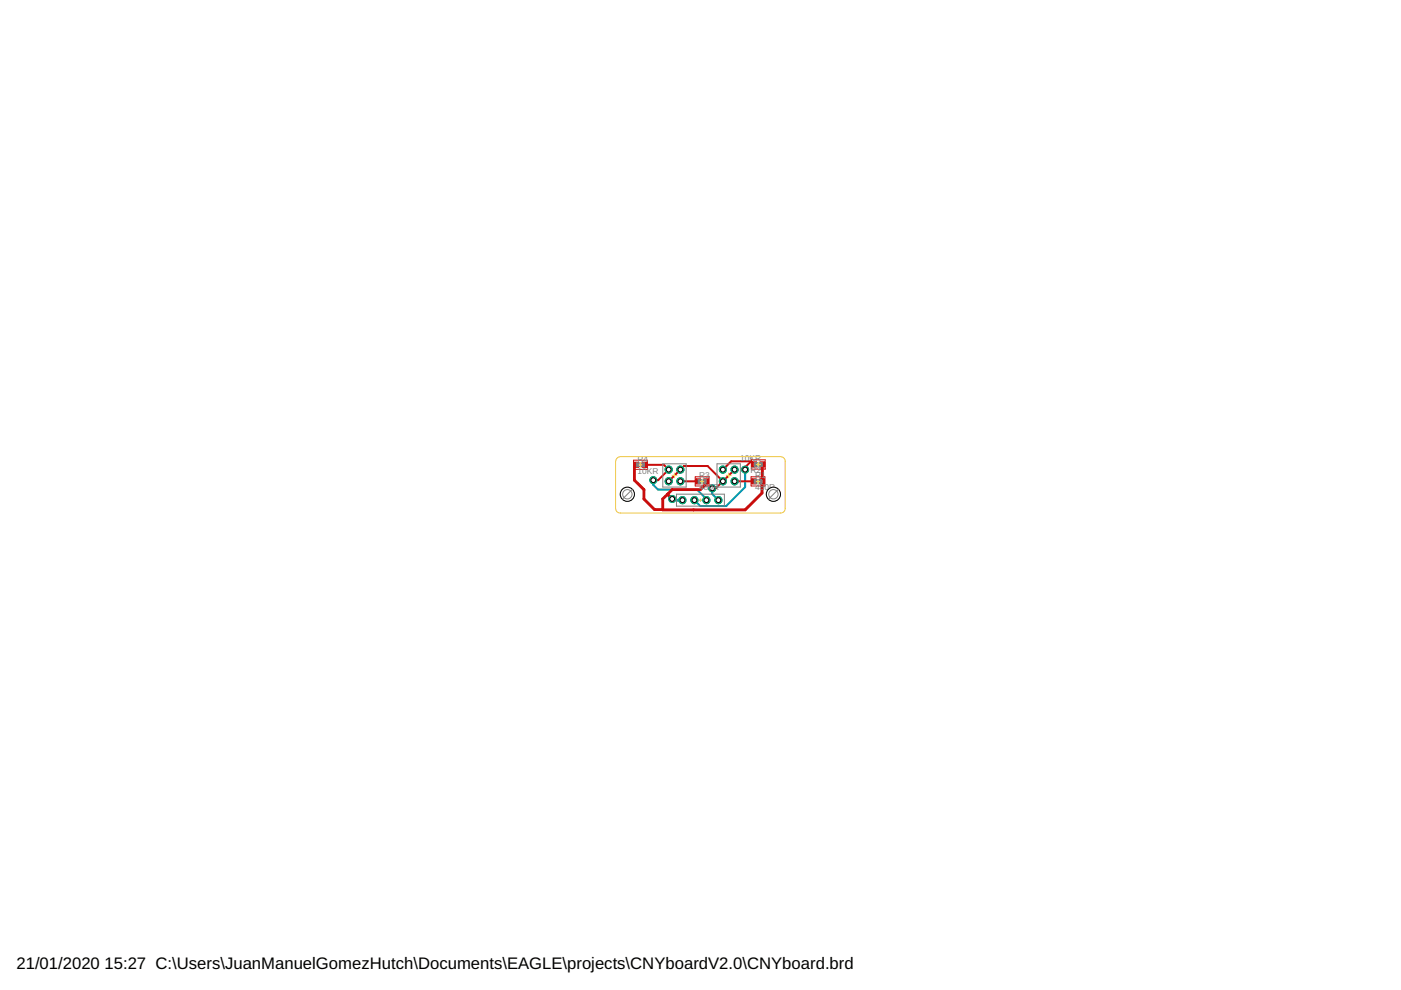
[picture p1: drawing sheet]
<svg xmlns="http://www.w3.org/2000/svg" width="297mm" height="210mm" viewBox="0 0 297 210" stroke-linecap="round" stroke-linejoin="round" font-family="sans-serif">
<path d="M142.5 105.8l.3 .2h1.9" fill="none" stroke="#0696d7" stroke-width=".61"/>
<path d="M158 99.6v3.7l-4 4h-5.5l-1.3-1.3M138.5 101.8v1l1 1h8.3l2 2v.2M151 103.5v1.2l1.3 1.3" fill="none" stroke="#0696d7" stroke-width=".42"/>
<circle cx="153.3" cy="102" r=".76" fill="#0dab76" stroke="#0dab76" stroke-width=".21"/>
<circle cx="153.3" cy="102" r=".51" fill="#fff" stroke="#000" stroke-width=".21"/>
<circle cx="153.3" cy="99.6" r=".76" fill="#0dab76" stroke="#0dab76" stroke-width=".21"/>
<circle cx="153.3" cy="99.6" r=".51" fill="#fff" stroke="#000" stroke-width=".21"/>
<circle cx="155.7" cy="99.6" r=".76" fill="#0dab76" stroke="#0dab76" stroke-width=".21"/>
<circle cx="155.7" cy="99.6" r=".51" fill="#fff" stroke="#000" stroke-width=".21"/>
<circle cx="155.7" cy="102" r=".76" fill="#0dab76" stroke="#0dab76" stroke-width=".21"/>
<circle cx="155.7" cy="102" r=".51" fill="#fff" stroke="#000" stroke-width=".21"/>
<circle cx="141.8" cy="102" r=".76" fill="#0dab76" stroke="#0dab76" stroke-width=".21"/>
<circle cx="141.8" cy="102" r=".51" fill="#fff" stroke="#000" stroke-width=".21"/>
<circle cx="141.8" cy="99.6" r=".76" fill="#0dab76" stroke="#0dab76" stroke-width=".21"/>
<circle cx="141.8" cy="99.6" r=".51" fill="#fff" stroke="#000" stroke-width=".21"/>
<circle cx="144.3" cy="99.6" r=".76" fill="#0dab76" stroke="#0dab76" stroke-width=".21"/>
<circle cx="144.3" cy="99.6" r=".51" fill="#fff" stroke="#000" stroke-width=".21"/>
<circle cx="144.3" cy="102" r=".76" fill="#0dab76" stroke="#0dab76" stroke-width=".21"/>
<circle cx="144.3" cy="102" r=".51" fill="#fff" stroke="#000" stroke-width=".21"/>
<circle cx="144.7" cy="106" r=".76" fill="#0dab76" stroke="#0dab76" stroke-width=".21"/>
<circle cx="144.7" cy="106" r=".51" fill="#fff" stroke="#000" stroke-width=".21"/>
<circle cx="147.2" cy="106" r=".76" fill="#0dab76" stroke="#0dab76" stroke-width=".21"/>
<circle cx="147.2" cy="106" r=".51" fill="#fff" stroke="#000" stroke-width=".21"/>
<circle cx="149.8" cy="106" r=".76" fill="#0dab76" stroke="#0dab76" stroke-width=".21"/>
<circle cx="149.8" cy="106" r=".51" fill="#fff" stroke="#000" stroke-width=".21"/>
<circle cx="152.3" cy="106" r=".76" fill="#0dab76" stroke="#0dab76" stroke-width=".21"/>
<circle cx="152.3" cy="106" r=".51" fill="#fff" stroke="#000" stroke-width=".21"/>
<circle cx="142.5" cy="105.8" r=".74" fill="#0dab76" stroke="#0dab76" stroke-width=".21"/>
<circle cx="142.5" cy="105.8" r=".51" fill="#fff" stroke="#000" stroke-width=".21"/>
<circle cx="151" cy="103.5" r=".74" fill="#0dab76" stroke="#0dab76" stroke-width=".21"/>
<circle cx="151" cy="103.5" r=".51" fill="#fff" stroke="#000" stroke-width=".21"/>
<circle cx="138.5" cy="101.8" r=".74" fill="#0dab76" stroke="#0dab76" stroke-width=".21"/>
<circle cx="138.5" cy="101.8" r=".51" fill="#fff" stroke="#000" stroke-width=".21"/>
<circle cx="158" cy="99.6" r=".74" fill="#0dab76" stroke="#0dab76" stroke-width=".21"/>
<circle cx="158" cy="99.6" r=".51" fill="#fff" stroke="#000" stroke-width=".21"/>
<g fill="#c90d0c" stroke="#c90d0c" stroke-width=".21">
<path d="M159.3 101.5h1.1v1.1h-1.1z"/>
<path d="M161.1 101.5h1v1.1h-1z"/>
<path d="M161.1 97.9h1v1.1h-1z"/>
<path d="M159.4 97.9h1v1.1h-1z"/>
<path d="M147.5 101.5h1v1.1h-1z"/>
<path d="M149.2 101.5h1v1.1h-1z"/>
<path d="M134.4 98h1v1.1h-1z"/>
<path d="M136.1 98h1v1.1h-1z"/>
</g>
<path d="M134.9 98.6l-.4 .4v2.8l2 2v2l2.3 2.2h1.7M161.6 98.5v6l-3.6 3.6h-17.5v-2.3l1-1M141.5 104.8l1 1M147 108.1h.1M149.7 102.1v.5l-1.2 1.2h-6l-1 1" fill="none" stroke="#c90d0c" stroke-width=".61"/>
<path d="M136.6 98.6h4.2l1 1-2.3 2.2h-1M155.7 99.6l-2.4 2.4M159.3 97.8h-4.3l-1.7 1.8M159.3 97.8l.6 .7M159.3 97.8l-1.3 1.3v.5M141.8 102l3.2-3.2h5l3.3 3.2M144.3 102l3.7 .1M153.3 102l-1.6 1.5h-.7M155.7 102l4.2 .1" fill="none" stroke="#c90d0c" stroke-width=".42"/>
<circle cx="153.3" cy="102" r=".76" fill="#0dab76" stroke="#0dab76" stroke-width=".21"/>
<circle cx="153.3" cy="102" r=".51" fill="#fff" stroke="#000" stroke-width=".21"/>
<circle cx="153.3" cy="99.6" r=".76" fill="#0dab76" stroke="#0dab76" stroke-width=".21"/>
<circle cx="153.3" cy="99.6" r=".51" fill="#fff" stroke="#000" stroke-width=".21"/>
<circle cx="155.7" cy="99.6" r=".76" fill="#0dab76" stroke="#0dab76" stroke-width=".21"/>
<circle cx="155.7" cy="99.6" r=".51" fill="#fff" stroke="#000" stroke-width=".21"/>
<circle cx="155.7" cy="102" r=".76" fill="#0dab76" stroke="#0dab76" stroke-width=".21"/>
<circle cx="155.7" cy="102" r=".51" fill="#fff" stroke="#000" stroke-width=".21"/>
<circle cx="141.8" cy="102" r=".76" fill="#0dab76" stroke="#0dab76" stroke-width=".21"/>
<circle cx="141.8" cy="102" r=".51" fill="#fff" stroke="#000" stroke-width=".21"/>
<circle cx="141.8" cy="99.6" r=".76" fill="#0dab76" stroke="#0dab76" stroke-width=".21"/>
<circle cx="141.8" cy="99.6" r=".51" fill="#fff" stroke="#000" stroke-width=".21"/>
<circle cx="144.3" cy="99.6" r=".76" fill="#0dab76" stroke="#0dab76" stroke-width=".21"/>
<circle cx="144.3" cy="99.6" r=".51" fill="#fff" stroke="#000" stroke-width=".21"/>
<circle cx="144.3" cy="102" r=".76" fill="#0dab76" stroke="#0dab76" stroke-width=".21"/>
<circle cx="144.3" cy="102" r=".51" fill="#fff" stroke="#000" stroke-width=".21"/>
<circle cx="144.7" cy="106" r=".76" fill="#0dab76" stroke="#0dab76" stroke-width=".21"/>
<circle cx="144.7" cy="106" r=".51" fill="#fff" stroke="#000" stroke-width=".21"/>
<circle cx="147.2" cy="106" r=".76" fill="#0dab76" stroke="#0dab76" stroke-width=".21"/>
<circle cx="147.2" cy="106" r=".51" fill="#fff" stroke="#000" stroke-width=".21"/>
<circle cx="149.8" cy="106" r=".76" fill="#0dab76" stroke="#0dab76" stroke-width=".21"/>
<circle cx="149.8" cy="106" r=".51" fill="#fff" stroke="#000" stroke-width=".21"/>
<circle cx="152.3" cy="106" r=".76" fill="#0dab76" stroke="#0dab76" stroke-width=".21"/>
<circle cx="152.3" cy="106" r=".51" fill="#fff" stroke="#000" stroke-width=".21"/>
<circle cx="142.5" cy="105.8" r=".74" fill="#0dab76" stroke="#0dab76" stroke-width=".21"/>
<circle cx="142.5" cy="105.8" r=".51" fill="#fff" stroke="#000" stroke-width=".21"/>
<circle cx="151" cy="103.5" r=".74" fill="#0dab76" stroke="#0dab76" stroke-width=".21"/>
<circle cx="151" cy="103.5" r=".51" fill="#fff" stroke="#000" stroke-width=".21"/>
<circle cx="138.5" cy="101.8" r=".74" fill="#0dab76" stroke="#0dab76" stroke-width=".21"/>
<circle cx="138.5" cy="101.8" r=".51" fill="#fff" stroke="#000" stroke-width=".21"/>
<circle cx="158" cy="99.6" r=".74" fill="#0dab76" stroke="#0dab76" stroke-width=".21"/>
<circle cx="158" cy="99.6" r=".51" fill="#fff" stroke="#000" stroke-width=".21"/>
<path d="M134.3 97.6h3v1.9h-3zM159.3 97.5h2.9v2h-2.9zM147.4 101.1h2.9v1.9h-2.9zM159.2 101.1h3v1.9h-3z" fill="none" stroke="#c90d0c" stroke-width=".21"/>
<path d="M135.4 98.9h.8M135.4 98.2h.8M140.5 98.3h5v5h-5zM152 98.3h5v5h-5zM160.3 98.1h.9M160.3 98.8h.9M143.4 104.8h10.2v2.5h-10.2zM148.4 102.4h.9M148.4 101.7h.9M160.3 102.4h.8M160.3 101.7h.8" fill="none" stroke="#808080" stroke-width=".21"/>
<g fill="#808080" stroke="#808080" stroke-width=".21">
<path d="M161.1 101.6h.5v.9h-.5z"/>
<path d="M159.9 101.6h.4v.9h-.4z"/>
<path d="M159.9 98h.4v.9h-.4z"/>
<path d="M161.2 98h.4v.9h-.4z"/>
<path d="M149.3 101.6h.4v.9h-.4z"/>
<path d="M148 101.6h.4v.9h-.4z"/>
<path d="M136.2 98.1h.4v.9h-.4z"/>
<path d="M134.9 98.1h.5v.9h-.5z"/>
</g>
<g fill="none" stroke="#afd134" stroke-width=".21">
<path d="M135.3 98.6h1M135.8 98.1v.9M160.3 98.5h.9M160.8 98v1M142.5 100.8h1M143 100.3v1M148.2 106h.6M148.4 102.1h1M148.5 105.8v.5M148.9 101.6v1M154 100.8h1M154.5 100.3v1"/>
<path d="M160.2 102.1h1M160.7 101.6v1"/>
</g>
<g fill="none" stroke="#eec643" stroke-width=".21">
<path d="M131.8 96.8h33.7M166.5 97.8v10M131.5 108.8h34"/>
<circle cx="164" cy="104.8" r="1.5"/>
</g>
<circle cx="164" cy="104.8" r="1.5" fill="#fff" stroke="#000" stroke-width=".21"/>
<circle cx="133" cy="104.8" r="1.5" fill="none" stroke="#eec643" stroke-width=".21"/>
<circle cx="133" cy="104.8" r="1.5" fill="#fff" stroke="#000" stroke-width=".21"/>
<path d="M131.8 96.8l-.9 .2-.4 .8v10l.3 .7 .7 .3M165.5 96.8l.7 .3 .3 .7M166.5 107.8l-.3 .7-.7 .3" fill="none" stroke="#eec643" stroke-width=".21"/>
<g fill="none" stroke="#808080" stroke-width=".21">
<path d="M134 103.8l-2 2M165 103.8l-2 2"/>
<circle cx="133" cy="104.8" r=".99"/>
<circle cx="164" cy="104.8" r=".99"/>
</g>
<g font-size="3.5">
<text x="3.5" y="205.4">21/01/2020</text>
<text x="22.2" y="205.4">15:27 C:\Users\JuanManuelGomezHutch\Documents\EAGLE\projects\CNYboardV2.0\CNYboard.brd</text>
</g>
<g font-size="1.8" fill="#808080">
<text x="135.2" y="97.9">R4</text>
<text x="135.2" y="100.5">10KR</text>
<text x="148.2" y="101.4">R3</text>
<text x="156.9" y="97.8">10KR</text>
<text x="159.1" y="100.4">R2</text>
<text x="160.1" y="101.4">R1</text>
<text x="148.2" y="104">480R</text>
<text x="160.1" y="104">48</text>
<text x="162.1" y="104">0R</text>
</g>
</svg>
